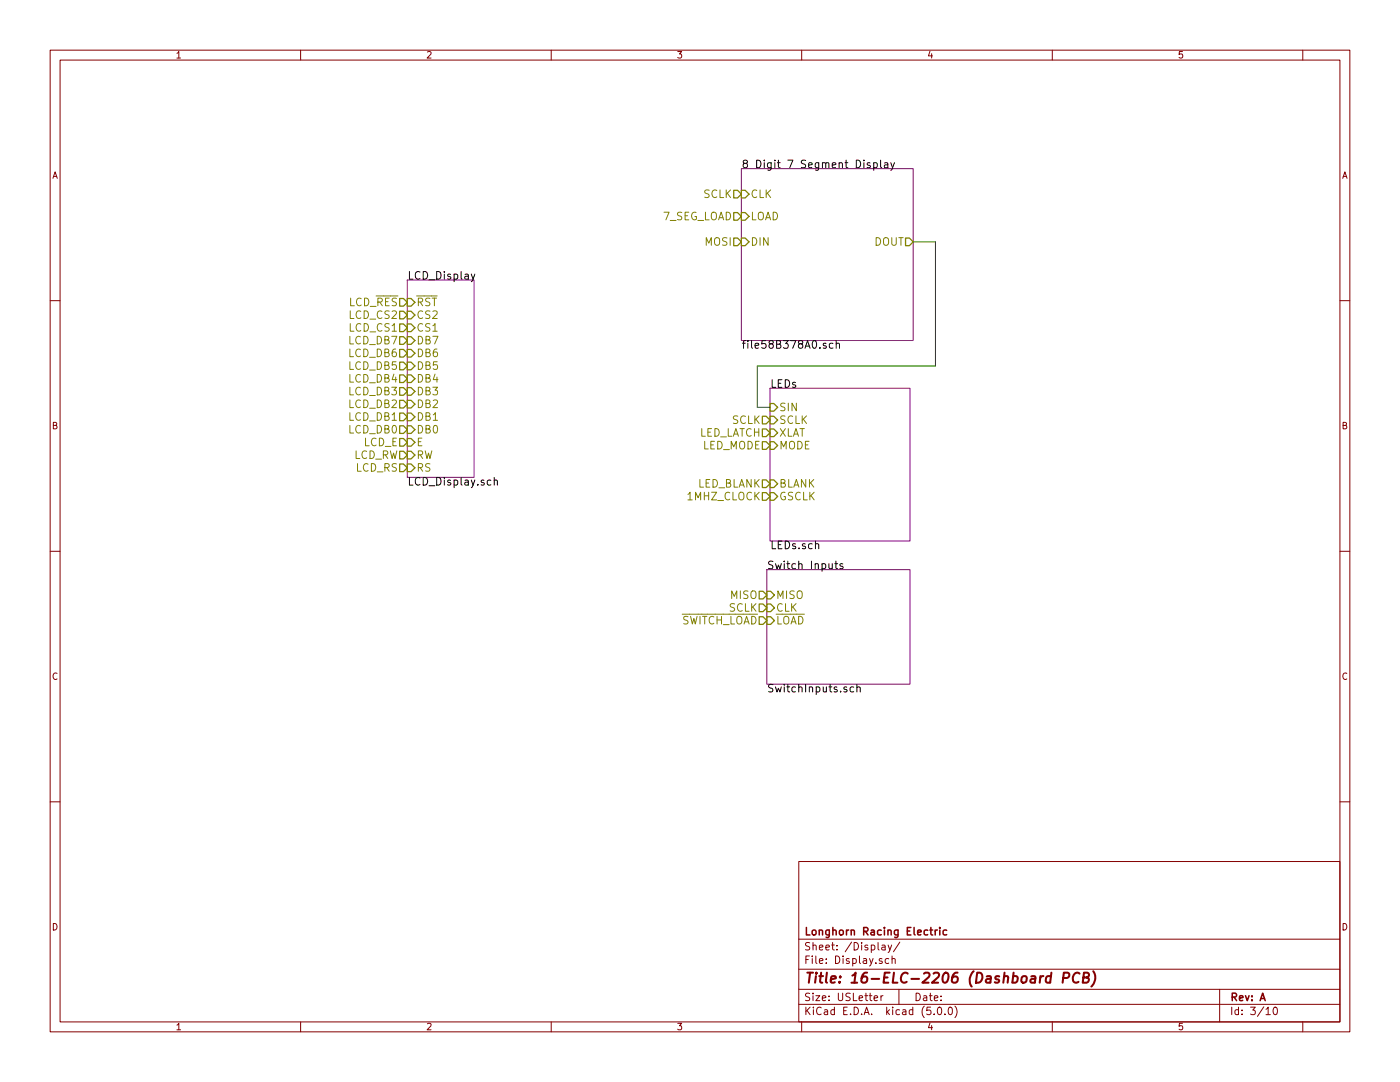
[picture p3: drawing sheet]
<svg xmlns="http://www.w3.org/2000/svg" width="279mm" height="216mm" viewBox="0 0 279 216" stroke-linecap="round" stroke-linejoin="round" font-family="sans-serif">
<g fill="none" stroke="#840000" stroke-width=".2">
<path d="M10 10h259.4v195.9h-259.4zM12 12h255.4v191.9h-255.4zM60 10v2M110 10v2M160 10v2M210 10v2M260 10v2M10 60h2M267.4 60h2M10 110h2M267.4 110h2M10 160h2"/>
<path d="M267.4 160h2M159.4 171.9h108v32h-108zM159.4 197.4h108M159.4 193.4h108M159.4 187.4h108M174.4 199.2l.8-.2-.1-.2-.4-.1-.3 .2 .1 .7h.6M175.8 198.7v1M176 188.6h.6l.1 1M176.2 198.7l-.4 .3M176.7 188.9l-.5 .1-.3 .2 .3 .4 .5-.1M177.2 188.6l.4 1M177.4 191.3h-.4l-.3 .2v.6l.3 .2 .4-.1"/>
<path d="M178 188.6l-.6 1.3-.2 .2M178 191.4l.2-.1h.4l.1 1M178 190.8v1.5M179.4 197.4v3M179.6 188l-1.3 1.9M243.4 197.4v6.5M60 203.9v2M110 203.9v2M159.4 200.4h108M160 203.9v2M186.4 202.3v.2M187.2 201.1l.3-.1a.86 .86 0 0 1 .1 1.5 .79 .79 0 0 1-.4-1.4z"/>
<path d="M188.6 202.3v.2M189.4 201.1l.3-.1a.94 .94 0 0 1 0 1.5 .82 .82 0 0 1-.3-1.4zM190.6 200.8a1.71 1.71 0 0 1 0 2.2M210 203.9v2M252.7 201.4l.4-.4v1.5M252.7 202.5h.8M254.3 201h.2a.86 .86 0 0 1 .1 1.5 .8 .8 0 0 1-.6-.7 .8 .8 0 0 1 .3-.8zM260 203.9v2"/>
</g>
<path d="M209.8 194.8a.73 .73 0 0 0-.9 .1l-.1 1 .2 .2 .6-.1M209.8 194.1l-.2 2M212.2 195.1l1-.1a.54 .54 0 0 0 .2-.5 .54 .54 0 0 0-.3-.4h-.8l-.2 2M215.4 194.3a.87 .87 0 0 0-1 0 .87 .87 0 0 0-.3 .9 .69 .69 0 0 0 .3 .8 .69 .69 0 0 0 .8-.1M216.2 195h.7l.3-.2a.44 .44 0 0 0 .1-.4 .44 .44 0 0 0-.3-.3h-.7l-.2 2h.7a.53 .53 0 0 0 .5-.5 .53 .53 0 0 0-.4-.6M218.2 193.8a2.31 2.31 0 0 1-.4 3.1" fill="none" stroke="#840000" stroke-width=".41"/>
<path d="M186.6 185.6v1M187.1 185.6h-.3l-.2 .3M187.6 185.1v.1M187.6 185.6v1M188.9 185.6h-.4l-.3 .3 .1 .5 .2 .2 .4-.1" fill="none" stroke="#840000" stroke-width=".3"/>
<path d="M148 33.7h34.2v34.2h-34.2zM81.3 55.9h13.3v39.4h-13.3zM153.7 77.5h27.9v30.5h-27.9zM153 113.7h28.6v22.8h-28.6z" fill="none" stroke="#840084" stroke-width=".2"/>
<g fill="none" stroke="#000" stroke-width=".2">
<path d="M173.6 32.5a.37 .37 0 0 0-.5 .2v.2l.6 .3-.2 .3-.4-.1M174.4 32.5h.4l.3 .2-.1 .7h-.6M174.4 32.5v1.5M175.7 32v1.2l.3 .3M176.5 32.5h.6l.1 1M177.2 32.8l-.5 .1-.2 .2 .2 .4 .5-.1M177.8 32.5l.3 1M178.5 32.5l-.5 1.3-.2 .2M94.1 54.7l.3 1M94.8 54.7l-.5 1.4-.2 .1M166.2 68.6l-.4-.1-.3 .3 .2 .6h.5M166.9 68.6l.2-.1 .4 .1v.9"/>
<path d="M166.9 68v1.5M98.6 95.9l.2-.1 .4 .1 .1 .9M98.6 95.3v1.5M162.7 108.6l.2-.1 .4 .1 .1 .9M166.6 112.5h.6M166.8 112v1.3l.1 .1 .3 .1M168.2 112.5a.37 .37 0 0 0-.6 .2l.1 .2 .6 .3-.3 .3-.4-.1M170.4 137.1h-.5l-.3 .2 .2 .7h.6M171 137.2l.1-.1a.37 .37 0 0 1 .6 .2v.8M171 136.6v1.5"/>
</g>
<g fill="none" stroke="#848400" stroke-width=".25">
<path d="M146.4 38h.8l.8 .7-.8 .8h-.8zM148 38h.7l.8 .7-.8 .8h-.7zM79.8 59.6h.7l.8 .7-.8 .8h-.7zM81.3 59.6h.7l.8 .7-.8 .8h-.7zM146.4 47.5h.8l.8 .8-.8 .7h-.8zM146.4 42.4h.8l.8 .8-.8 .7h-.8zM148 42.4h.7l.8 .8-.8 .7h-.7zM148 47.5h.7l.8 .8-.8 .7h-.7zM180.7 47.5h.8l.7 .8-.7 .7h-.8zM79.8 62.1h.7l.8 .8-.8 .7h-.7zM79.8 64.6h.7l.8 .8-.8 .8h-.7zM79.8 67.2h.7l.8 .7-.8 .8h-.7z"/>
<path d="M79.8 69.7h.7l.8 .8-.8 .7h-.7zM79.8 72.3h.7l.8 .7-.8 .8h-.7zM79.8 74.8h.7l.8 .8-.8 .7h-.7zM79.8 77.3h.7l.8 .8-.8 .8h-.7zM79.8 79.9h.7l.8 .7-.8 .8h-.7zM81.3 79.9h.7l.8 .7-.8 .8h-.7zM81.3 77.3h.7l.8 .8-.8 .8h-.7zM81.3 74.8h.7l.8 .8-.8 .7h-.7zM81.3 72.3h.7l.8 .7-.8 .8h-.7zM81.3 69.7h.7l.8 .8-.8 .7h-.7zM81.3 67.2h.7l.8 .7-.8 .8h-.7zM81.3 62.1h.7l.8 .8-.8 .7h-.7z"/>
<path d="M81.3 64.6h.7l.8 .8-.8 .8h-.7zM79.8 82.4h.7l.8 .8-.8 .7h-.7zM79.8 85h.7l.8 .7-.8 .8h-.7zM79.8 87.5h.7l.8 .8-.8 .7h-.7zM79.8 90h.7l.8 .8-.8 .8h-.7zM79.8 92.6h.7l.8 .7-.8 .8h-.7zM81.3 85h.7l.8 .7-.8 .8h-.7zM81.3 82.4h.7l.8 .8-.8 .7h-.7zM81.3 87.5h.7l.8 .8-.8 .7h-.7zM81.3 90h.7l.8 .8-.8 .8h-.7zM81.3 92.6h.7l.8 .7-.8 .8h-.7zM152.1 83.1h.8l.8 .7-.8 .8h-.8z"/>
<path d="M152.1 85.6h.8l.8 .8-.8 .7h-.8zM152.1 88.1h.8l.8 .8-.8 .8h-.8zM152.1 95.8h.8l.8 .7-.8 .8h-.8zM152.1 98.3h.8l.8 .8-.8 .7h-.8zM153.7 80.5h.7l.8 .8-.8 .7h-.7zM153.7 83.1h.7l.8 .7-.8 .8h-.7zM153.7 85.6h.7l.8 .8-.8 .7h-.7zM153.7 98.3h.7l.8 .8-.8 .7h-.7zM153.7 88.1h.7l.8 .8-.8 .8h-.7zM153.7 95.8h.7l.8 .7-.8 .8h-.7zM151.5 118h.8l.7 .7-.7 .8h-.8zM153 118h.8l.8 .7-.8 .8h-.8z"/>
<path d="M151.5 120.5h.8l.7 .8-.7 .7h-.8zM151.5 123.1h.8l.7 .7-.7 .8h-.8zM153 120.5h.8l.8 .8-.8 .7h-.8zM153 123.1h.8l.8 .7-.8 .8h-.8z"/>
</g>
<path d="M182.2 48.3h4.5v24.7h-35.6v8.3h2.6" fill="none" stroke="#008400" stroke-width=".2"/>
<text font-size="2.8" fill="#840000" x="160.4" y="196.2">Title: 16-ELC-2206 (Dashboard PCB)</text>
<g font-size="2.1">
<text x="148" y="33.6">8 Digit 7 Segment Display</text>
<text x="81.3" y="55.8">LCD_Display</text>
<text x="148" y="69.6">file58B378A0.sch</text>
<text x="153.7" y="77.4">LEDs</text>
<text x="81.3" y="96.9">LCD_Display.sch</text>
<text x="153" y="113.6">Switch Inputs</text>
<text x="153.7" y="109.6">LEDs.sch</text>
<text x="153" y="138.2">SwitchInputs.sch</text>
</g>
<g font-size="2.1" fill="#848400">
<text x="140.4" y="39.5">SCLK</text>
<text x="149.7" y="39.5">CLK</text>
<text x="132.1" y="43.9">7_SEG_LOAD</text>
<text x="149.7" y="43.9">LOAD</text>
<text x="140.7" y="49">MOSI</text>
<text x="149.7" y="49">DIN</text>
<text x="174.4" y="49">DOUT</text>
<text x="69.6" y="61.1">LCD_RES</text>
<text x="69.8" y="63.6">LCD_CS2</text>
<text x="83.1" y="63.6">CS2</text>
<text x="83.1" y="61.1">RST</text>
<text x="69.7" y="68.7">LCD_DB7</text>
<text x="69.7" y="71.2">LCD_DB6</text>
<text x="69.8" y="66.2">LCD_CS1</text>
<text x="83.1" y="71.2">DB6</text>
<text x="83.1" y="68.7">DB7</text>
<text x="83.1" y="66.2">CS1</text>
<text x="69.7" y="73.8">LCD_DB5</text>
<text x="69.7" y="76.3">LCD_DB4</text>
<text x="83.1" y="76.3">DB4</text>
<text x="83.1" y="73.8">DB5</text>
<text x="69.7" y="78.9">LCD_DB3</text>
<text x="69.7" y="81.4">LCD_DB2</text>
<text x="69.7" y="83.9">LCD_DB1</text>
<text x="83.1" y="83.9">DB1</text>
<text x="83.1" y="81.4">DB2</text>
<text x="83.1" y="78.9">DB3</text>
<text x="155.4" y="82">SIN</text>
<text x="69.7" y="86.5">LCD_DB0</text>
<text x="72.5" y="89">LCD_E</text>
<text x="83.1" y="86.5">DB0</text>
<text x="83.1" y="89">E</text>
<text x="139.3" y="87.1">LED_LATCH</text>
<text x="140.1" y="89.7">LED_MODE</text>
<text x="146.1" y="84.6">SCLK</text>
<text x="155.4" y="84.6">SCLK</text>
<text x="155.4" y="87.1">XLAT</text>
<text x="155.4" y="89.7">MODE</text>
<text x="70.4" y="91.6">LCD_RW</text>
<text x="71" y="94.1">LCD_RS</text>
<text x="83.1" y="91.6">RW</text>
<text x="83.1" y="94.1">RS</text>
<text x="137.4" y="99.8">1MHZ_CLOCK</text>
<text x="139" y="97.3">LED_BLANK</text>
<text x="155.4" y="99.8">GSCLK</text>
<text x="155.4" y="97.3">BLANK</text>
<text x="145.8" y="119.5">MISO</text>
<text x="154.8" y="119.5">MISO</text>
<text x="135.7" y="124.6">SWITCH_LOAD</text>
<text x="145.5" y="122">SCLK</text>
<text x="154.8" y="122">CLK</text>
<text x="154.8" y="124.6">LOAD</text>
</g>
<g font-size="2.1" fill="#840000">
<text x="160.4" y="189.6">Sheet: /Display/</text>
<text x="160.4" y="186.6">Longhorn Racing Electric</text>
<text x="160.4" y="192.3">File: Display.sch</text>
<text x="160.4" y="202.5">KiCad E.D.A. kicad (5.0.0)</text>
<text x="160.4" y="199.7">Size: USLetter</text>
<text x="182.4" y="199.7">Date:</text>
<text x="245.4" y="199.7">Rev: A</text>
<text x="245.4" y="202.5">Id: 3/10</text>
</g>
<g font-size="1.8" fill="#840000">
<text x="35" y="11.6">1</text>
<text x="85" y="11.6">2</text>
<text x="135" y="11.6">3</text>
<text x="185" y="11.6">4</text>
<text x="235" y="11.6">5</text>
<text x="10.4" y="35.6">A</text>
<text x="267.8" y="35.6">A</text>
<text x="10.4" y="85.6">B</text>
<text x="267.8" y="85.6">B</text>
<text x="10.4" y="135.6">C</text>
<text x="267.8" y="135.6">C</text>
<text x="10.4" y="185.6">D</text>
<text x="267.8" y="185.6">D</text>
<text x="35" y="205.5">1</text>
<text x="85" y="205.5">2</text>
<text x="135" y="205.5">3</text>
<text x="185" y="205.5">4</text>
<text x="235" y="205.5">5</text>
</g>
</svg>
